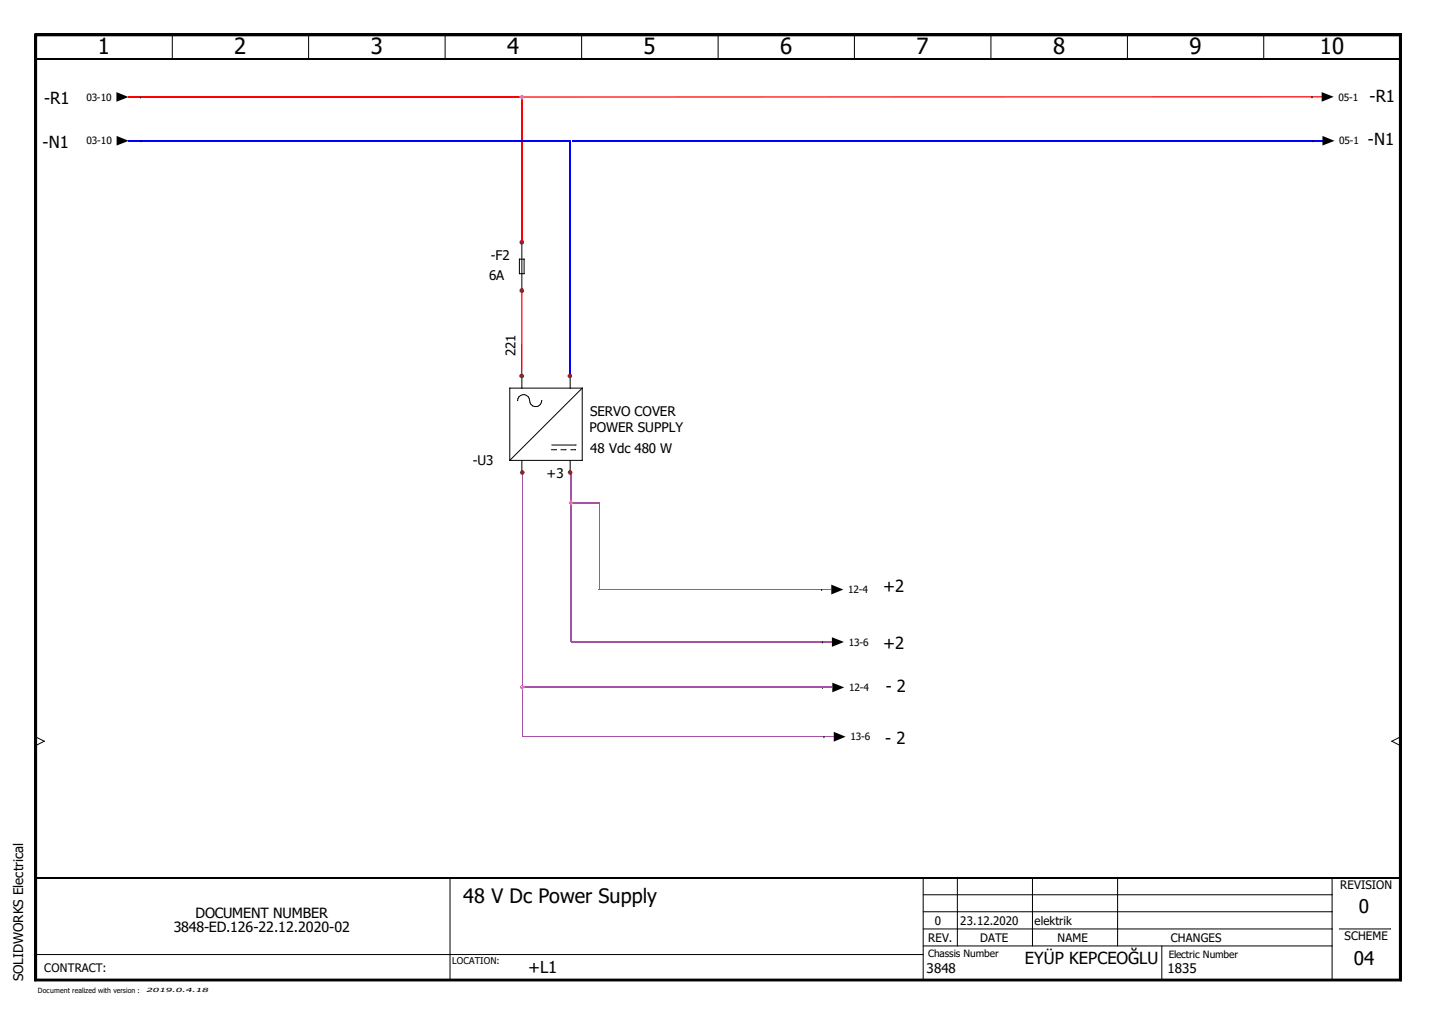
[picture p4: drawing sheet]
<svg xmlns="http://www.w3.org/2000/svg" width="297mm" height="210mm" viewBox="0 0 297 210" stroke-linecap="round" stroke-linejoin="round" font-family="sans-serif">
<path d="M0 0h297v209.9h-297z" fill="none" stroke="#fff" stroke-width=".21"/>
<g fill="none" stroke="#000" stroke-width=".21">
<path d="M7.2 7l.4 .4zM7.2 7h282.6zM7.2 7v195.9zM7.2 7h282.6v195.9h-282.6zM7.6 7.4h281.9zM7.6 7.4v195.1zM7.6 7.4h281.9v195.1h-281.9zM35.7 7.2l-.1 4.9M63.9 7.2l-.1 4.9M92.1 7.2v4.9M120.4 7.2l-.1 4.9M148.6 7.2l-.1 4.9"/>
<path d="M176.8 7.2l-.1 4.9M205 7.2v4.9M233.3 7.2l-.1 4.9M261.4 7.2v4.9M289.5 7.4v195.1zM289.8 7l-.3 .4zM289.8 7v195.9zM29.1 20.1h.1M29.1 29.1h.1M271.4 20h.1M271.6 29.1h.1M107.9 50.1l.1 10"/>
<path d="M108.4 53.6v3M108.5 53.6h-1.1v3h1.1M107.9 77.8v2.5M117.9 77.8v2.5M105.4 95.2h15.1M105.4 95.2l15-14.9v14.9M107.1 82.8a1.22 1.22 0 0 1 1-1.2 1.22 1.22 0 0 1 1.4 .8l.1 .9a1.27 1.27 0 0 0 1.4 .8 1.27 1.27 0 0 0 1.1-1.3M107.9 95.2l.1 2.5M114 93h1.1M114.1 92h5.1M116 93h1.1M117.9 95.2v2.5"/>
<path d="M117.9 97.7h.1M118.1 93h1M120.5 80.3h-15.1v14.9M170 121.9h.1M170.1 132.8h.1M7.4 152.4l1.7 .9M9.1 153.3l-1.7 .9M9.1 153.3h.1M170.1 142.2h.1M170.4 152.4h.1M287.9 153.3l1.8 .9M287.9 153.3h.1"/>
<path d="M289.6 152.4l-1.7 .9M7.4 197.4h183.6M93.1 181.5v21.2M191 195.6h84.6M191 192.1h84.6M191 188.6h84.6M191 185h84.6M191 181.5v21.2M198.1 181.5l-.1 14.1M213.6 181.5v14.1M231.2 181.5v14.1M240.3 195.6l.1 7.1"/>
<path d="M275.6 181.5l-.1 21.2M277 192.1h10.7M7.2 202.9h282.6zM7.6 202.5l-.4 .4zM7.6 202.5h281.9zM289.5 202.5l.3 .4z"/>
</g>
<path d="M7.2 7.2h282.6M7.2 202.7h282.6" fill="none" stroke="#000" stroke-width=".38"/>
<path d="M7.2 7l.4 .4zM273.4 19l2.5 1-2.5 1zM289.8 7l-.3 .4zM24.1 19l2.5 1.1-2.5 .9zM24.1 28.1l2.5 1-2.5 1zM273.6 28.1l2.5 1-2.5 1zM172 120.9l2.5 1-2.5 1zM172.1 131.8l2.5 1-2.5 1zM172.2 141.2l2.4 1-2.4 1zM172.5 151.3l2.4 1.1-2.4 1zM7.6 202.5l-.4 .4zM289.5 202.5l.3 .4z" fill="#000"/>
<path d="M7.4 7v195.9M7.4 12.1h282.2M289.6 7v195.9M7.4 181.5h282.2" fill="none" stroke="#000" stroke-width=".34"/>
<path d="M107.9 20h165.5M107.9 60.1v17.7" fill="none" stroke="#f00" stroke-width=".3"/>
<path d="M107.9 19.9v30.2M26.6 20.1h81.3" fill="none" stroke="#f00" stroke-width=".25"/>
<path d="M117.9 29v48.8M118.2 29.1h155.4" fill="none" stroke="#00f" stroke-width=".21"/>
<path d="M108 97.7v54.7h64.5M118.1 98v34.8M118.1 103.9h5.8M123.9 104v17.9M118.2 132.8h53.9M123.8 121.9h48.2M108.1 142.1h64.1" fill="none" stroke="#a552a5" stroke-width=".21"/>
<path d="M26.6 29.1h91.3" fill="none" stroke="#00f" stroke-width=".25"/>
<g fill="#ff7fdf">
<path d="M118.1 103.9l.3-.3 .2 .4z"/>
<path d="M118.1 103.5l.3 .1-.3 .3z"/>
<path d="M117.7 103.6l.4-.1v.4z"/>
<path d="M117.7 103.6l.3 .4h-.4z"/>
<path d="M117.6 104h.5l-.4 .3z"/>
<path d="M117.7 104.3l.4-.3v.4z"/>
<path d="M118.1 104l.3 .3-.3 .1z"/>
<path d="M118.1 104h.5l-.2 .3z"/>
</g>
<g fill="#a50000">
<path d="M118 97.7l.3-.3 .1 .3z"/>
<path d="M117.9 97.2l.4 .2-.3 .3z"/>
<path d="M117.6 97.4l.3-.2v.5z"/>
<path d="M117.6 97.4l.3 .3h-.5z"/>
<path d="M117.4 97.7h.5l-.3 .3z"/>
<path d="M117.9 97.7v.5l-.3-.2z"/>
<path d="M117.9 97.7l.4 .3-.4 .2z"/>
<path d="M118 97.7h.4l-.1 .3z"/>
<path d="M117.9 77.7l.3-.3 .2 .4z"/>
<path d="M117.9 77.3l.3 .1-.3 .3z"/>
<path d="M117.5 77.4l.4-.1v.4z"/>
<path d="M117.5 77.4l.3 .4h-.4z"/>
<path d="M117.4 77.8h.5l-.4 .3z"/>
<path d="M117.9 77.8v.4l-.4-.1z"/>
<path d="M117.9 77.8l.3 .3-.3 .1z"/>
<path d="M117.9 77.8h.5l-.2 .3z"/>
</g>
<g fill="#ff7fdf">
<path d="M108.1 142.1l.3-.3 .1 .3z"/>
<path d="M108 141.6l.4 .2-.3 .3z"/>
<path d="M107.7 141.8l.3-.2v.5z"/>
<path d="M107.7 141.8l.3 .3h-.5z"/>
<path d="M107.5 142.1l.5 .1-.3 .3z"/>
<path d="M108 142.2v.4l-.3-.1z"/>
<path d="M108 142.2l.4 .3-.4 .1z"/>
<path d="M108.1 142.1h.4l-.1 .4z"/>
</g>
<g fill="#a50000">
<path d="M108.1 97.7l.3-.3 .1 .3z"/>
<path d="M108 97.2l.4 .2-.3 .3z"/>
<path d="M107.7 97.4l.3-.2v.5z"/>
<path d="M107.7 97.4l.3 .3h-.5z"/>
<path d="M107.5 97.7h.5l-.3 .3z"/>
<path d="M108 97.7v.5l-.3-.2z"/>
<path d="M108 97.7l.4 .3-.4 .2z"/>
<path d="M108.1 97.7h.4l-.1 .3z"/>
<path d="M107.9 60l.4-.3 .1 .4z"/>
<path d="M107.9 59.6l.4 .1-.4 .3z"/>
<path d="M107.6 59.7l.3-.1v.4z"/>
<path d="M107.6 59.7l.3 .4h-.5z"/>
<path d="M107.4 60.1h.5l-.3 .4z"/>
<path d="M107.9 60.1v.5l-.3-.1z"/>
<path d="M107.9 60.1l.4 .4-.4 .1z"/>
<path d="M107.9 60.1h.5l-.1 .4z"/>
<path d="M107.9 50.1l.4-.4 .1 .4z"/>
<path d="M107.9 49.6l.4 .1-.4 .4z"/>
<path d="M107.6 49.7l.3-.1v.4z"/>
<path d="M107.6 49.7l.3 .4h-.5z"/>
<path d="M107.4 50.1h.5l-.3 .4z"/>
<path d="M107.9 50.1v.5l-.3-.1z"/>
<path d="M107.9 50.1l.4 .4-.4 .1z"/>
<path d="M107.9 50.1h.5l-.1 .4z"/>
</g>
<g fill="#ff7fdf">
<path d="M107.9 20l.4-.3 .1 .4z"/>
<path d="M107.9 19.6l.4 .1-.4 .3z"/>
<path d="M107.6 19.7l.3-.1v.4z"/>
<path d="M107.6 19.7l.3 .4h-.5z"/>
<path d="M107.4 20.1h.5l-.3 .3z"/>
<path d="M107.6 20.4l.3-.3v.5z"/>
<path d="M107.9 20.1l.4 .3-.4 .2z"/>
<path d="M107.9 20.1h.5l-.1 .3z"/>
</g>
<g fill="#a50000">
<path d="M108.2 77.4l.2 .4h-.5z"/>
<path d="M107.9 77.3l.3 .1-.3 .3z"/>
<path d="M107.6 77.4l.3-.1v.4z"/>
<path d="M107.6 77.4l.3 .4h-.5z"/>
<path d="M107.4 77.8h.5l-.3 .3z"/>
<path d="M107.9 77.8v.4l-.3-.1z"/>
<path d="M107.9 77.8l.3 .3-.3 .1z"/>
<path d="M107.9 77.8h.5l-.2 .3z"/>
</g>
<g font-size="4.6">
<text x="20.2" y="11.3">1</text>
<text x="48.5" y="11.3">2</text>
<text x="76.7" y="11.3">3</text>
<text x="104.9" y="11.3">4</text>
<text x="133.1" y="11.3">5</text>
<text x="161.4" y="11.3">6</text>
<text x="189.6" y="11.3">7</text>
<text x="217.8" y="11.3">8</text>
<text x="246" y="11.3">9</text>
<text x="273" y="11.3">10</text>
</g>
<text font-size="4.1" x="95.8" y="186.7">48 V Dc Power Supply</text>
<g font-size="3.9">
<text x="281.1" y="188.8">0</text>
<text x="280" y="199.5">04</text>
</g>
<g font-size="3.4">
<text x="9.1" y="21.5">-R1</text>
<text x="283.3" y="21">-R1</text>
<text x="8.8" y="30.5">-N1</text>
<text x="283" y="30">-N1</text>
<text x="182.7" y="122.4">+2</text>
<text x="182.7" y="134.2">+2</text>
<text x="183.2" y="143.2">- 2</text>
<text x="183.1" y="153.9">- 2</text>
<text x="109.3" y="201.1">+L1</text>
<text x="212" y="199.4">EYÜP KEPCEOĞLU</text>
</g>
<g font-size="2.9">
<text x="40.5" y="189.8">DOCUMENT NUMBER</text>
<text x="35.9" y="192.7">3848-ED.126-22.12.2020-02</text>
</g>
<g font-size="2.7">
<text x="101.5" y="53.8">-F2</text>
<text x="101.2" y="58">6A</text>
<text x="106.6" y="73.7" transform="rotate(-90 106.6 73.7)">221</text>
<text x="121.9" y="89.4">POWER SUPPLY</text>
<text x="122" y="86">SERVO COVER</text>
<text x="122.1" y="93.7">48 Vdc 480 W</text>
<text x="97.8" y="96.1">-U3</text>
<text x="113.1" y="98.8">+3</text>
<text x="4.8" y="202.9" transform="rotate(-90 4.8 202.9)">SOLIDWORKS Electrical</text>
<text x="191.7" y="201.1">3848</text>
<text x="241.5" y="201.3">1835</text>
</g>
<g font-size="2.4">
<text x="277.2" y="183.9">REVISION</text>
<text x="193.4" y="191.3">0</text>
<text x="198.6" y="191.3">23.12.2020</text>
<text x="214" y="191.3">elektrik</text>
<text x="192" y="194.7">REV.</text>
<text x="202.7" y="194.7">DATE</text>
<text x="218.8" y="194.7">NAME</text>
<text x="242.2" y="194.7">CHANGES</text>
<text x="278.1" y="194.4">SCHEME</text>
<text x="9.1" y="200.9">CONTRACT:</text>
</g>
<g font-size="2.1">
<text x="17.9" y="20.8">03-10</text>
<text x="276.9" y="20.8">05-1</text>
<text x="17.9" y="29.8">03-10</text>
<text x="277" y="29.8">05-1</text>
<text x="175.5" y="122.7">12-4</text>
<text x="175.6" y="133.5">13-6</text>
<text x="175.6" y="142.9">12-4</text>
<text x="175.9" y="153.1">13-6</text>
<text x="192" y="198">Chassis Number</text>
<text x="241.8" y="198.1">Electric Number</text>
</g>
<text font-size="1.9" x="93.5" y="199.3">LOCATION:</text>
<text font-size="1.5" x="7.8" y="205.3">Document realized with version :</text>
<text font-size="1.2" x="30.3" y="205.2">2019.0.4.18</text>
</svg>
